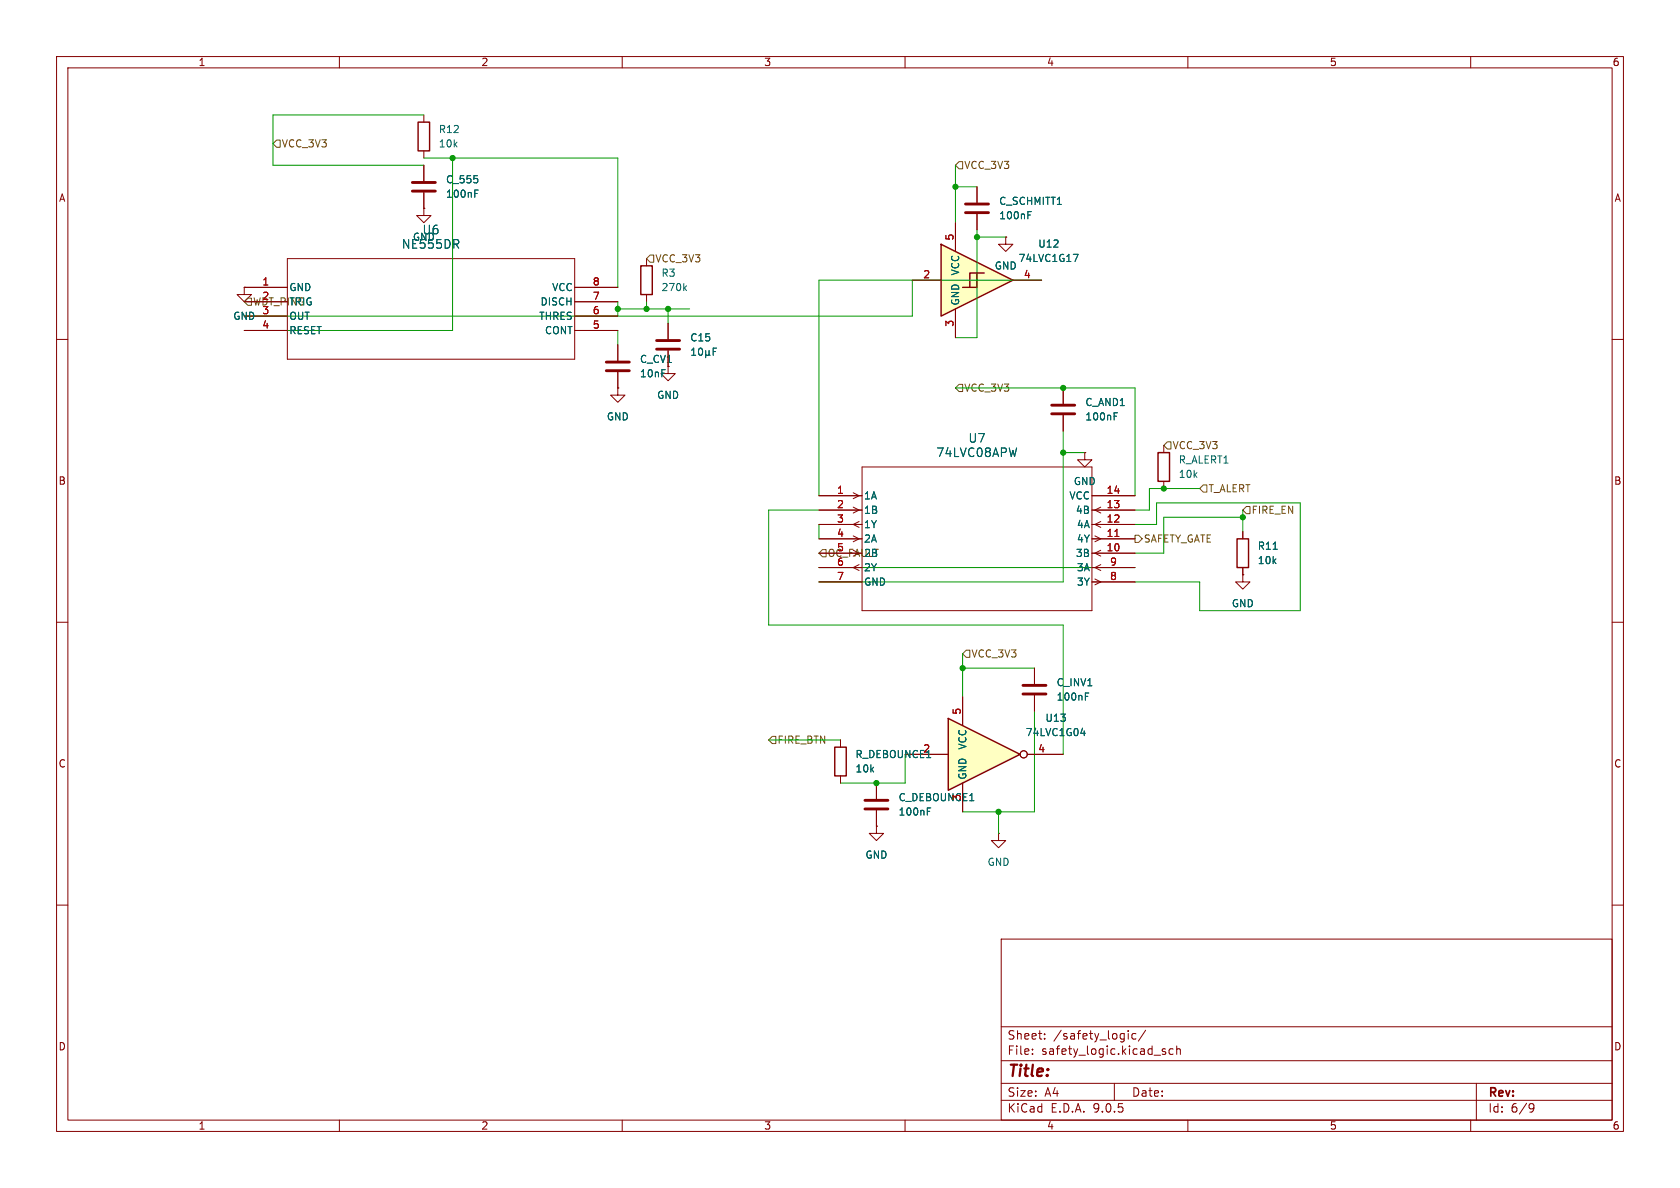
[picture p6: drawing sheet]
<svg xmlns="http://www.w3.org/2000/svg" width="297mm" height="210mm" viewBox="0 0 297 210" stroke-linecap="round" stroke-linejoin="round" font-family="sans-serif">
<g fill="none" stroke="#840000" stroke-width=".18">
<path d="M10 10h277v190h-277zM12 12h273v186h-273zM60 10v2M110 10v2M160 10v2M210 10v2M260 10v2M10 60h2M109.2 68.6v1.3h1.3l-1.3 1.2-1.3-1.2h1.3M109.2 68.6h.1M118.1 64.8v1.2h1.3l-1.3 1.3-1.3-1.3h1.3M188 68.6v2.8"/>
<path d="M188 73.4v2.8M285 60h2M10 110h2M285 110h2M10 160h2M177 166h108v32h-108zM285 160h2M60 198v2M110 198v2M160 198v2M177 194.5h108M177 191.5h108"/>
<path d="M177 187.5h108M177 181.5h108M182.5 186.3v.1M182.5 185.5v.1M184.7 183.6v.1M184.7 182.8v.1M197 191.5v3M199.5 182.2v.1M199.5 182.7v1M200.8 182.8l-.4-.1-.3 .3v.4l.1 .2h.6M202.5 182.1l-1.3 2M205.5 185.8l.5 .2 .1 .2-.2 .2-.4-.1"/>
<path d="M205.5 185.5h.5M207.4 185.5l-.4-.1-.3 .3v.4l.1 .2h.6M208 185.5l.2-.1 .4 .1 .1 .9M208 184.9v1.5M210 198v2M260 198v2M261 191.5v6.5M270.6 195.1l.5 .1a.99 .99 0 0 1-.4 1.4h-.2M271.2 195.7l-.3 .3h-.3"/>
</g>
<path d="M185.9 71.6h4.1M185.9 73.2h4.1" fill="none" stroke="#840000" stroke-width=".51"/>
<path d="M197 73.6h.4M197 73h.6" fill="none" stroke="#006464" stroke-width=".18"/>
<path d="M167.6 127l12.7 6.4-12.7 6.3z" fill="#ffffc2"/>
<path d="M73.9 21.6h2v5.1h-2zM113.3 47h2v5.1h-2zM167.6 127l12.7 6.4-12.7 6.3z" fill="none" stroke="#840000" stroke-width=".25"/>
<g fill="none" stroke="#840000" stroke-width=".18">
<path d="M74.9 36.8v1.3h1.3l-1.3 1.3-1.2-1.3h1.2M74.9 36.8h.1M74.9 20.3v1.3M74.9 26.7v1.2M74.9 29.2v2.8M74.9 34v2.8M43.2 50.8h7.6M43.2 53.3h7.6M43.2 55.9h7.6M43.2 58.4h7.6M50.8 45.7h50.8v17.8h-50.8zM101.6 50.8h7.6"/>
<path d="M101.6 53.3h7.6M101.6 55.9h7.6M101.6 58.4h7.6M114.3 45.7v1.3M114.3 52.1v1.2M118.1 57.2v2.7M177.8 41.9v1.3h1.3l-1.3 1.3-1.3-1.3h1.3M177.8 41.9h.1M118.1 62v2.8M160 133.4h7.6M170.2 123.2v5.1M170.2 138.4v5.1"/>
<path d="M181.6 133.4h6.4"/>
<circle cx="181" cy="133.3" r=".63"/>
</g>
<g fill="none" stroke="#006464" stroke-width=".18">
<path d="M83.9 34.2h.5M83.9 33.6h.6M121 50.9l.4 .5M121.4 50.5l-.5 .5M122.3 62.8h.7M122.3 61.9l.3-.4v1.3M123.6 61.7l.2-.2a.68 .68 0 0 1 .4 .7 .68 .68 0 0 1-.4 .6l-.2-.1-.1-.4zM124.8 62.6l.1 .2h.3l.2-.2M124.8 62v1.2M125.4 62.6l.1 .2M125.4 62v.6M126.1 62.1h.4"/>
<path d="M126.7 61.5h-.6v1.3M191.1 129.6h.8M191.7 129.2v.8"/>
</g>
<path d="M72.9 32.3h4.1M72.9 33.8h4.1M116.1 60.2h4M116.1 61.7h4" fill="none" stroke="#840000" stroke-width=".51"/>
<g fill="#ffffc2">
<path d="M166.4 43.2l12.7 6.3-12.7 6.4z"/>
<path d="M171.4 48.3v2.5h-1.2l2.5-2.5z"/>
<path d="M172.7 48.3v2.5h-1.3l2.6-2.5z"/>
</g>
<path d="M166.4 43.2l12.7 6.3-12.7 6.4zM172.7 48.3h-1.3v2.5h-1.2M174 48.3h-1.3v2.5h-1.3M204.7 80h2.1v5.1h-2.1zM218.7 95.3h2v5h-2zM147.6 132.1h2v5.1h-2z" fill="none" stroke="#840000" stroke-width=".25"/>
<g fill="none" stroke="#840000" stroke-width=".18">
<path d="M74.9 36.8h.1M74.9 29.2v2.8M74.9 34v2.8M168.9 39.4v5.1M172.7 33v2.8M172.7 37.8v2.8M43.2 50.8v1.3h1.2l-1.2 1.2-1.3-1.2h1.3M43.2 50.8h.1M43.2 50.8h7.6M43.2 53.3h7.6M43.2 55.9h7.6M43.2 58.4h7.6"/>
<path d="M101.6 50.8h7.6M101.6 53.3h7.6M101.6 55.9h7.6M101.6 58.4h7.6M118.1 57.2v2.7M161.3 49.5h5.1M168.9 54.6v5.1M177.8 41.9h.1M179.1 49.5h5M109.2 68.6h.1M109.2 61v2.8M109.2 65.8v2.8"/>
<path d="M118.1 62v2.8M188 68.6v2.8M188 73.4v2.8M205.7 78.7v1.3M144.8 87.6h7.6M144.8 90.2h7.6M144.8 92.7h7.6M144.8 95.3h7.6M144.8 97.8h7.6M150.8 87.1l1.1 .5-1.1 .6M150.8 89.6l1.1 .6-1.1 .5M150.8 94.7l1.1 .6-1.1 .5"/>
<path d="M151.9 92.2l-1.1 .5 1.1 .5M151.9 99.8l-1.1 .5 1.1 .6M152.4 82.6h40.6v25.4h-40.6zM191.8 80v1.3h1.2l-1.2 1.3-1.3-1.3h1.3M191.8 80h.1M193 87.6h7.7M193 90.2h7.7M193 92.7h7.7M193 95.3h7.7M193 97.8h7.7M193.6 94.7l1 .6-1 .5M194.6 89.6l-1 .6 1 .5"/>
<path d="M194.6 92.2l-1 .5 1 .5M194.6 97.3l-1 .5 1 .5M194.6 99.8l-1 .5 1 .6M205.7 85.1v1.3M219.7 94v1.3M144.8 100.3h7.6M144.8 102.9h7.6M182.9 118.1v2.8M193 100.3h7.7M193 102.9h7.7M193.6 102.3l1 .6-1 .5M219.7 101.6v1.3h1.3l-1.3 1.2-1.3-1.2h1.3"/>
<path d="M219.7 101.6h.1M219.7 100.3v1.3M148.6 130.8v1.3M148.6 137.2v1.2M154.9 138.4v2.8M160 133.4h7.6M170.2 123.2v5.1M170.2 138.4v5.1M181.6 133.4h6.4M182.9 122.9v2.8M154.9 146.1v1.2h1.3l-1.3 1.3-1.2-1.3h1.2M154.9 146.1h.1"/>
<path d="M154.9 143.3v2.8M176.5 147.3v1.3h1.3l-1.3 1.3-1.2-1.3h1.2M176.5 147.3h.1"/>
<circle cx="181" cy="133.3" r=".63"/>
</g>
<g fill="none" stroke="#006464" stroke-width=".18">
<path d="M83.9 34.2h.5M83.9 33.6h.6M181.7 38h.4M181.7 37.4h.6M189.7 45h.9l-.6 1.2M122.3 62.8h.7M122.3 61.9l.3-.4v1.3M123.6 61.7l.2-.2a.68 .68 0 0 1 .4 .7 .68 .68 0 0 1-.4 .6l-.2-.1-.1-.4zM124.8 62.6l.1 .2h.3l.2-.2M124.8 62v1.2M125.4 62.6l.1 .2M125.4 62v.6"/>
<path d="M126.1 62.1h.4M126.7 61.5h-.6v1.3M197 73.6h.4M197 73h.6M225.1 97.1h.7M191.1 129.6h.8M191.7 129.2v.8M191.9 123.1h.4M191.9 122.5h.6M163.9 143.4h.5M163.9 142.8h.6"/>
</g>
<path d="M170.7 36.1h4.1M170.7 37.6h4.1M107.2 64h4.1M107.2 65.5h4.1M180.8 121.2h4.1M180.8 122.7h4.1M152.9 141.5h4.1M152.9 143h4.1" fill="none" stroke="#840000" stroke-width=".51"/>
<path d="M197.1 94.8h.7" fill="none" stroke="#a90000" stroke-width=".18"/>
<path d="M48.9 24.8h.6v1.2h-.6l-.6-.6zM169.5 28.6h.7v1.2h-.7l-.6-.6zM43.8 52.7h.6v1.3h-.6l-.6-.7zM114.9 45.1h.7v1.3h-.7l-.6-.7zM169.5 67.9h.7v1.3h-.7l-.6-.6zM206.4 78.1h.6v1.3h-.6l-.7-.7zM145.4 97.2h.6v1.2h-.6l-.6-.6zM200.7 94.6h.6l.6 .7-.6 .6h-.6zM212.7 85.7h.7v1.3h-.7l-.6-.6zM220.3 89.5h.7v1.3h-.7l-.6-.6zM170.8 114.9h.6v1.3h-.6l-.6-.6zM136.5 130.2h.7v1.2h-.7l-.6-.6z" fill="none" stroke="#725600" stroke-width=".18"/>
<g fill="none" stroke="#009600" stroke-width=".18">
<path d="M74.9 27.9h34.3v22.9M74.9 20.3h-26.6v8.9h26.6M80 27.9v30.5h-36.8M168.9 29.2v10.2M168.9 33h3.8M109.2 54.6h12.7M109.2 53.3v2.6M109.2 58.4v2.6M114.3 53.3v1.3M118.1 54.6v2.6M161.3 49.5v6.4h-118.1M172.7 40.6v19.1h-3.8"/>
<path d="M172.7 41.9h5.1M184.1 49.5h-39.3v38.1M168.9 68.6h31.8v19M188 76.2v26.7h-43.2M144.8 90.2h-8.9v20.3h52.1v22.9M144.8 92.7v2.6M188 80h3.8M200.7 92.7h3.8v-3.8h25.4v19.1h-17.8v-5.1h-11.4M212.1 86.4h-8.9v3.8h-2.5M219.7 91.4h-14v6.4h-5M219.7 90.2v3.8M144.8 100.3h55.9"/>
<path d="M170.2 115.6v7.6M170.2 118.1h12.7M135.9 130.8h12.7M160 133.4v5h-11.4M182.9 125.7v17.8h-12.7M176.5 143.5v3.8"/>
</g>
<g fill="#009600" stroke="#009600" stroke-width=".18">
<circle cx="109.2" cy="54.6" r=".46"/>
<circle cx="80" cy="27.9" r=".46"/>
<circle cx="114.3" cy="54.6" r=".46"/>
<circle cx="118.1" cy="54.6" r=".46"/>
<circle cx="168.9" cy="33" r=".46"/>
<circle cx="172.7" cy="41.9" r=".46"/>
<circle cx="188" cy="68.6" r=".46"/>
<circle cx="188" cy="80" r=".46"/>
<circle cx="176.5" cy="143.5" r=".46"/>
<circle cx="170.2" cy="118.1" r=".46"/>
<circle cx="154.9" cy="138.4" r=".46"/>
<circle cx="219.7" cy="91.4" r=".46"/>
<circle cx="205.7" cy="86.4" r=".46"/>
</g>
<text font-size="2.8" fill="#840000" x="178" y="190.9">Title:</text>
<g font-size="2.1" fill="#006464">
<text x="74.6" y="41.6">U6</text>
<text x="70.9" y="44.2">NE555DR</text>
<text x="165.4" y="81">74LVC08APW</text>
<text x="171.1" y="78.5">U7</text>
</g>
<g font-size="2.1" fill="#840000">
<text x="178" y="184">Sheet:</text>
<text x="186.2" y="184">/safety_logic/</text>
<text x="178" y="186.7">File:</text>
<text x="184.1" y="186.7">safety_logic.kicad_sch</text>
<text x="178" y="196.9">KiCad</text>
<text x="178" y="194.1">Size:</text>
<text x="184.7" y="194.1">A4</text>
<text x="185.7" y="196.9">E.D.A.</text>
<text x="193.3" y="196.9">9.0.5</text>
<text x="200" y="194.1">Date:</text>
<text x="263" y="194.3">Rev:</text>
<text x="263" y="196.9">Id:</text>
<text x="267.1" y="196.9">6/9</text>
</g>
<g font-size="1.8" fill="#840000">
<text x="35" y="11.9">1</text>
<text x="85" y="11.9">2</text>
<text x="135" y="11.9">3</text>
<text x="185" y="11.9">4</text>
<text x="235" y="11.9">5</text>
<text x="285" y="11.9">6</text>
<text x="10.3" y="35.9">A</text>
<text x="285.3" y="35.9">A</text>
<text x="10.3" y="85.9">B</text>
<text x="285.3" y="85.9">B</text>
<text x="10.3" y="135.9">C</text>
<text x="285.3" y="135.9">C</text>
<text x="10.3" y="185.9">D</text>
<text x="285.3" y="185.9">D</text>
<text x="35" y="199.9">1</text>
<text x="85" y="199.9">2</text>
<text x="135" y="199.9">3</text>
<text x="185" y="199.9">4</text>
<text x="235" y="199.9">5</text>
<text x="285" y="199.9">6</text>
</g>
<g font-size="1.8" fill="#006464">
<text x="77.5" y="23.7">R12</text>
<text x="77.5" y="26.3">10k</text>
<text x="78.7" y="32.6">C_555</text>
<text x="78.7" y="35.2">100nF</text>
<text x="176.5" y="36.4">C_SCHMITT1</text>
<text x="176.5" y="39">100nF</text>
<text x="72.9" y="42.8">GND</text>
<text x="175.8" y="47.9">GND</text>
<text x="180" y="46.5">74LVC1G17</text>
<text x="183.4" y="44">U12</text>
<text x="51.1" y="51.7">GND</text>
<text x="97.5" y="51.7">VCC</text>
<text x="116.8" y="49.1">R3</text>
<text x="116.8" y="51.7">270k</text>
<text x="169.8" y="48.8" transform="rotate(-90 169.8 48.8)">VCC</text>
<text x="41.1" y="56.7">GND</text>
<text x="51.1" y="54.2">TRIG</text>
<text x="51.1" y="56.7">OUT</text>
<text x="51.1" y="59.3">RESET</text>
<text x="95.2" y="56.7">THRES</text>
<text x="95.5" y="54.2">DISCH</text>
<text x="96.2" y="59.3">CONT</text>
<text x="169.8" y="54.1" transform="rotate(-90 169.8 54.1)">GND</text>
<text x="113" y="64.4">C_CV1</text>
<text x="121.9" y="60.6">C15</text>
<text x="113" y="66.9">10nF</text>
<text x="116.1" y="70.7">GND</text>
<text x="191.8" y="72">C_AND1</text>
<text x="107.2" y="74.5">GND</text>
<text x="191.8" y="74.5">100nF</text>
<text x="208.3" y="82.1">R_ALERT1</text>
<text x="152.7" y="88.5">1A</text>
<text x="189" y="88.5">VCC</text>
<text x="189.7" y="86">GND</text>
<text x="208.3" y="84.7">10k</text>
<text x="152.7" y="91">1B</text>
<text x="152.7" y="93.6">1Y</text>
<text x="190.1" y="91">4B</text>
<text x="190.3" y="93.6">4A</text>
<text x="152.7" y="96.1">2A</text>
<text x="152.7" y="98.7">2B</text>
<text x="152.7" y="101.2">2Y</text>
<text x="190.1" y="98.7">3B</text>
<text x="190.3" y="96.1">4Y</text>
<text x="190.3" y="101.2">3A</text>
<text x="222.3" y="99.9">10k</text>
<text x="222.3" y="97.4">R11</text>
<text x="152.7" y="103.7">GND</text>
<text x="190.3" y="103.7">3Y</text>
<text x="217.7" y="107.5">GND</text>
<text x="186.7" y="124.1">100nF</text>
<text x="186.7" y="121.5">C_INV1</text>
<text x="181.2" y="130.3">74LVC1G04</text>
<text x="184.7" y="127.8">U13</text>
<text x="151.1" y="136.8">10k</text>
<text x="151.1" y="134.2">R_DEBOUNCE1</text>
<text x="163.1" y="133.1">2</text>
<text x="171" y="137.9" transform="rotate(-90 171 137.9)">GND</text>
<text x="171" y="132.6" transform="rotate(-90 171 132.6)">VCC</text>
<text x="158.8" y="141.8">C_DEBOUNCE1</text>
<text x="158.8" y="144.4">100nF</text>
<text x="152.9" y="152">GND</text>
<text x="174.5" y="153.3">GND</text>
</g>
<g font-size="1.8" fill="#725600">
<text x="49.7" y="26.3">VCC_3V3</text>
<text x="170.4" y="30.1">VCC_3V3</text>
<text x="115.8" y="46.6">VCC_3V3</text>
<text x="44.6" y="54.2">WDT_PING</text>
<text x="170.4" y="69.4">VCC_3V3</text>
<text x="207.2" y="79.6">VCC_3V3</text>
<text x="213.6" y="87.2">T_ALERT</text>
<text x="221.2" y="91">FIRE_EN</text>
<text x="146.2" y="98.7">OC_FAULT</text>
<text x="202.1" y="96.1">SAFETY_GATE</text>
<text x="171.6" y="116.4">VCC_3V3</text>
<text x="137.4" y="131.7">FIRE_BTN</text>
</g>
<g font-size="1.8" fill="#a90000">
<text x="168.7" y="42.6" transform="rotate(-90 168.7 42.6)">5</text>
<text x="46.3" y="50.5">1</text>
<text x="46.3" y="53.1">2</text>
<text x="104.7" y="50.5">8</text>
<text x="104.7" y="53.1">7</text>
<text x="163.1" y="49.3">2</text>
<text x="180.9" y="49.3">4</text>
<text x="46.3" y="55.6">3</text>
<text x="46.3" y="58.2">4</text>
<text x="104.7" y="55.6">6</text>
<text x="104.7" y="58.2">5</text>
<text x="168.7" y="57.9" transform="rotate(-90 168.7 57.9)">3</text>
<text x="147.9" y="87.4">1</text>
<text x="147.9" y="89.9">2</text>
<text x="195.5" y="87.4">14</text>
<text x="195.5" y="89.9">13</text>
<text x="147.9" y="92.5">3</text>
<text x="147.9" y="95">4</text>
<text x="195.5" y="92.5">12</text>
<text x="195.5" y="95">11</text>
<text x="147.9" y="97.5">5</text>
<text x="147.9" y="100.1">6</text>
<text x="195.5" y="97.5">10</text>
<text x="196.1" y="100.1">9</text>
<text x="147.9" y="102.6">7</text>
<text x="196.1" y="102.6">8</text>
<text x="169.9" y="126.4" transform="rotate(-90 169.9 126.4)">5</text>
<text x="183.4" y="133.1">4</text>
<text x="169.9" y="141.7" transform="rotate(-90 169.9 141.7)">3</text>
</g>
</svg>
